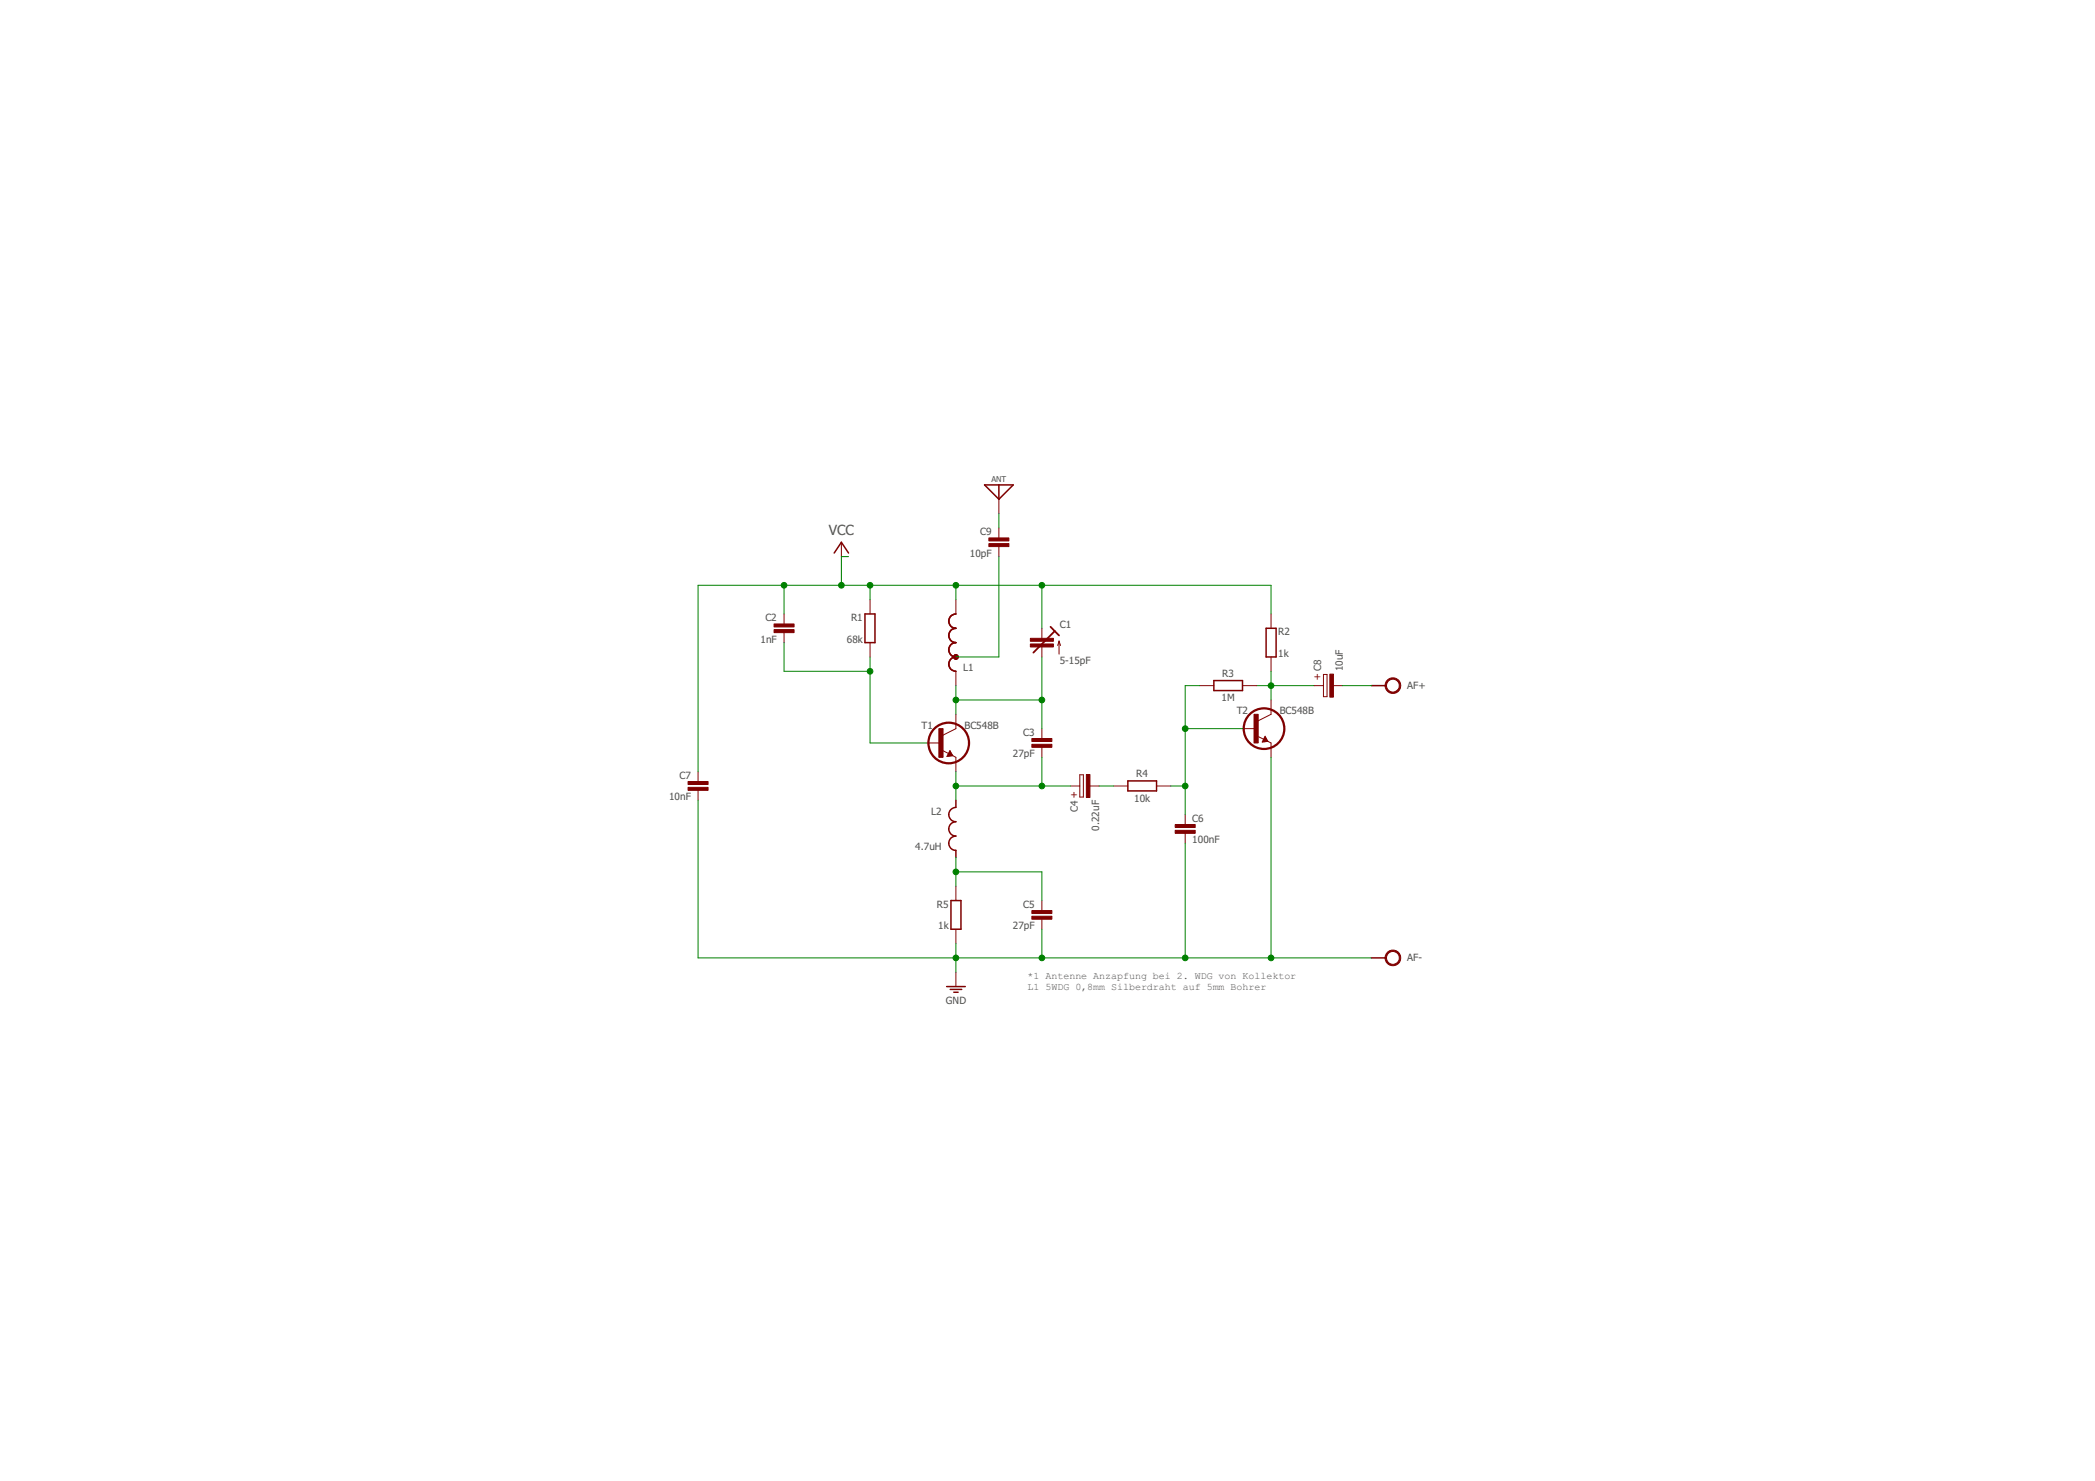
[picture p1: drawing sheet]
<svg xmlns="http://www.w3.org/2000/svg" width="297mm" height="210mm" viewBox="0 0 297 210" stroke-linecap="round" stroke-linejoin="round" font-family="sans-serif">
<g fill="none" stroke="#800000" stroke-width=".14">
<path d="M119.3 76.9v2M141.6 70.8v2M141.6 74.8v1.5M141.6 77.5v1.4M111.2 87v1.4M111.2 89.7v1.4M123.4 85v2M123.4 91.1v2M135.5 85v2M135.5 95.1v2.1M147.7 89v1.5M147.7 91.7v1.4"/>
<path d="M150.2 90.9v1.8M150.2 90.9l.2 .6M150.2 90.9l-.2 .6M170.1 97.2h2M176.2 97.2h2M180.2 87v2M180.2 93.1v2M180.2 99.2v2l-2 1M186.3 97.2h1.3M187.6 95.6h.6v3.1h-.6zM189 97.2h1.4M99 109.4v1.4"/>
<path d="M99 112v1.4M131.5 105.3h2M133.8 106.4l1.3 .7M134.7 106.4l.4 .7-.8 .1zM135.1 107.1l.4 .2v2.1M135.5 101.2v2.1l-1.9 1M147.7 103.3v1.4M147.7 105.9v1.4M151.8 111.4h1.3M153.1 109.8h.5v3.2h-.5zM154.4 111.4h1.5M157.9 111.4h2"/>
<path d="M164 111.4h2M168 115.4v1.5M168 118.1v1.4M176.2 103.3h2M178.4 104.4l1.4 .7M179.4 104.4l.4 .7-.8 .1zM179.8 105.1l.4 .2v2M135.5 125.6v2M135.5 131.7v2M135.5 137.8v2M147.7 127.6v1.5M147.7 130.3v1.4"/>
</g>
<path d="M148.9 88.8l.6 .7M149.5 89.5l-3 3M149.5 89.5l.7 .6M134.7 106.6l.2 .4-.4 .1M179.4 104.6l.2 .4-.4 .1" fill="none" stroke="#800000" stroke-width=".25"/>
<g fill="none" stroke="#800000" stroke-width=".21">
<path d="M118.3 78.4l1-1.5 1 1.5M139.6 68.7h4.1l-2.1 2.1zM141.6 68.7v2.1M122.6 87h1.5v4.1h-1.5zM135.5 87a1.02 1.02 0 0 0-1 1 1.02 1.02 0 0 0 1 1 1.02 1.02 0 0 0-1 1.1 1.02 1.02 0 0 0 1 1 1.02 1.02 0 0 0-1 1 1.02 1.02 0 0 0 1 1 1.02 1.02 0 0 0-1 1 1.02 1.02 0 0 0 1 1M172.1 96.5h4.1v1.4h-4.1zM179.5 89h1.4v4.1h-1.4zM194.4 97.2h2.1M134.7 106.6l-.2 .4h.3l-.1-.2M135.5 113.4v1a1.02 1.02 0 0 0-1 1 1.02 1.02 0 0 0 1 1.1 1.02 1.02 0 0 0-1 1 1.02 1.02 0 0 0 1 1 1.02 1.02 0 0 0-1 1 1.02 1.02 0 0 0 1 1v1M159.9 110.7h4.1v1.4h-4.1zM179.4 104.6l-.2 .4h.3l-.1-.2"/>
<path d="M134.2 139.8h2.7M134.8 127.6h1.4v4.1h-1.4zM194.4 135.8h2.1M134.7 140.2h1.7M135.2 140.6h.6"/>
</g>
<g fill="#800000" stroke="#800000" stroke-width=".14">
<path d="M133.1 103.3h.6v4h-.6z"/>
<path d="M146.1 91.3h3.3v.4h-3.3z"/>
<path d="M146.1 90.5h3.3v.4h-3.3z"/>
<path d="M109.7 89.2h2.9v.5h-2.9z"/>
<path d="M109.7 88.4h2.9v.5h-2.9z"/>
<path d="M177.8 101.2h.6v4.1h-.6z"/>
<path d="M146.3 105.5h2.8v.4h-2.8z"/>
<path d="M146.3 104.7h2.8v.4h-2.8z"/>
<path d="M154 109.8h.5v3.2h-.5z"/>
<path d="M146.3 129.9h2.8v.4h-2.8z"/>
<path d="M146.3 129.1h2.8v.4h-2.8z"/>
<path d="M166.6 117.7h2.9v.4h-2.9z"/>
<path d="M166.6 116.9h2.9v.4h-2.9z"/>
<path d="M97.6 111.6h2.8v.4h-2.8z"/>
<path d="M97.6 110.8h2.8v.4h-2.8z"/>
<path d="M188.6 95.5h.5v3.3h-.5z"/>
<path d="M140.2 77h2.8v.5h-2.8z"/>
<path d="M140.2 76.2h2.8v.5h-2.8z"/>
</g>
<g fill="none" stroke="#800000" stroke-width=".32">
<circle cx="134.5" cy="105.3" r="2.88"/>
<circle cx="179.2" cy="103.3" r="2.88"/>
</g>
<g fill="#800000" stroke="#800000" stroke-width=".14">
<path d="M135.3 93a.28 .28 0 0 1 .3-.2 .28 .28 0 0 1 .2 .2v.2a.28 .28 0 0 1-.3 .2 .28 .28 0 0 1-.2-.3l.3-.2 .1 .3-.2 .1-.2-.2z" fill-rule="evenodd"/>
<path d="M135.4 93l.2-.1 .1 .1-.1 .3-.2-.1-.1-.1h.3v.1h-.1l-.2-.1z" fill-rule="evenodd"/>
<path d="M135.4 93h.2v.2h-.2v-.1h.2h-.2z" fill-rule="evenodd"/>
<path d="M135.5 93l.1 .1-.1 .1z" fill-rule="evenodd"/>
<path d="M135.4 92.8a.34 .34 0 0 1 .5 .2 .34 .34 0 0 1-.3 .4 .34 .34 0 0 1-.4-.3h.1a.24 .24 0 0 1 .3-.2 .24 .24 0 0 1 .2 .3 .24 .24 0 0 1-.4 .1l-.1-.2h-.1z" fill-rule="evenodd"/>
<path d="M135.3 93a.28 .28 0 0 1 .3-.2 .28 .28 0 0 1 .2 .2v.2a.28 .28 0 0 1-.3 .2 .28 .28 0 0 1-.2-.3l.3-.2 .1 .3-.2 .1-.2-.2z" fill-rule="evenodd"/>
<path d="M135.4 93l.2-.1 .1 .1-.1 .3-.2-.1-.1-.1h.3v.1h-.1l-.2-.1z" fill-rule="evenodd"/>
<path d="M135.4 93h.2v.2h-.2v-.1h.2h-.2z" fill-rule="evenodd"/>
<path d="M135.5 93l.1 .1-.1 .1z" fill-rule="evenodd"/>
<path d="M135.4 92.8a.34 .34 0 0 1 .5 .2 .34 .34 0 0 1-.3 .4 .34 .34 0 0 1-.4-.3h.1a.24 .24 0 0 1 .3-.2 .24 .24 0 0 1 .2 .3 .24 .24 0 0 1-.4 .1l-.1-.2h-.1z" fill-rule="evenodd"/>
<path d="M196.8 134.9a1.12 1.12 0 0 1 1.7 .4 1.12 1.12 0 0 1-.8 1.6 1.12 1.12 0 0 1-1.3-1.1h.2a.91 .91 0 0 1 1.3-.9 .91 .91 0 0 1 .2 1.5 .91 .91 0 0 1-1.5-.4v-.2h-.2l.2-.6z" fill-rule="evenodd"/>
<path d="M196.8 96.3a1.12 1.12 0 0 1 1.7 .4 1.12 1.12 0 0 1-.8 1.6 1.12 1.12 0 0 1-1.3-1.1h.2a.91 .91 0 0 1 1.3-.9 .91 .91 0 0 1 .2 1.5 .91 .91 0 0 1-1.5-.4v-.2h-.2l.2-.6z" fill-rule="evenodd"/>
</g>
<g fill="none" stroke="#008000" stroke-width=".14">
<path d="M120.3 78.9h-1v4.1M141.6 78.9v14.2h-6.1M141.6 72.8v2M111.2 83v4M111.2 91.1v4h12.2M123.4 83v2M123.4 93.1v12.2h8.1M135.5 83v2M135.5 97.2v4M135.5 99.2h12.2M147.7 83v6M147.7 93.1v10.2"/>
<path d="M170.1 97.2h-2.1v18.2M178.2 97.2h8.1M180.2 87v-4h-81.2v26.4M180.2 95.1v4.1M190.4 97.2h4M99 113.4v22.4h95.4M135.5 109.4v4M135.5 111.4h16.3M147.7 107.3v4.1M155.9 111.4h2M166 111.4h2M168 119.5v16.3"/>
<path d="M168 103.3h8.2M180.2 107.3v28.5M135.5 121.5v4.1M135.5 133.7v4.1M135.5 123.6h12.2v4M147.7 131.7v4.1"/>
</g>
<g fill="#008000" stroke="#008000" stroke-width=".14">
<circle cx="135.5" cy="111.4" r=".4"/>
<circle cx="147.7" cy="111.4" r=".4"/>
<circle cx="135.5" cy="99.2" r=".4"/>
<circle cx="147.7" cy="99.2" r=".4"/>
<circle cx="168" cy="103.3" r=".4"/>
<circle cx="168" cy="111.4" r=".4"/>
<circle cx="135.5" cy="123.6" r=".4"/>
<circle cx="123.4" cy="95.1" r=".4"/>
<circle cx="180.2" cy="97.2" r=".4"/>
<circle cx="135.5" cy="135.8" r=".4"/>
<circle cx="147.7" cy="135.8" r=".4"/>
<circle cx="168" cy="135.8" r=".4"/>
<circle cx="180.2" cy="135.8" r=".4"/>
<circle cx="123.4" cy="83" r=".4"/>
<circle cx="135.5" cy="83" r=".4"/>
<circle cx="111.2" cy="83" r=".4"/>
<circle cx="147.7" cy="83" r=".4"/>
<circle cx="119.3" cy="83" r=".4"/>
</g>
<text font-size="2" fill="#505050" x="117.5" y="75.8">VCC</text>
<g font-size="1.4" fill="#505050">
<text x="139" y="75.8">C9</text>
<text x="137.5" y="78.9">10pF</text>
<text x="108.5" y="88">C2</text>
<text x="120.7" y="88">R1</text>
<text x="150.3" y="89">C1</text>
<text x="107.8" y="91.1">1nF</text>
<text x="120.1" y="91.1">68k</text>
<text x="136.6" y="95.1">L1</text>
<text x="150.3" y="94.1">5-15pF</text>
<text x="173.3" y="96">R3</text>
<text x="181.2" y="93.1">1k</text>
<text x="181.2" y="90.1">R2</text>
<text x="187.3" y="95.1" transform="rotate(-90 187.3 95.1)">C8</text>
<text x="190.4" y="95.1" transform="rotate(-90 190.4 95.1)">10uF</text>
<text x="173.2" y="99.4">1M</text>
<text x="175.4" y="101.2">T2</text>
<text x="181.4" y="101.2">BC548B</text>
<text x="199.5" y="97.7">AF+</text>
<text x="130.7" y="103.3">T1</text>
<text x="136.8" y="103.3">BC548B</text>
<text x="143.6" y="107.3">27pF</text>
<text x="145.1" y="104.3">C3</text>
<text x="94.9" y="113.4">10nF</text>
<text x="96.3" y="110.4">C7</text>
<text x="160.8" y="113.6">10k</text>
<text x="161.1" y="110.2">R4</text>
<text x="132" y="115.5">L2</text>
<text x="152.8" y="115.1" transform="rotate(-90 152.8 115.1)">C4</text>
<text x="155.8" y="117.7" transform="rotate(-90 155.8 117.7)">0.22uF</text>
<text x="169.1" y="119.5">100nF</text>
<text x="169.1" y="116.5">C6</text>
<text x="129.8" y="120.5">4.7uH</text>
<text x="132.8" y="128.7">R5</text>
<text x="133" y="131.7">1k</text>
<text x="143.6" y="131.7">27pF</text>
<text x="145.1" y="128.7">C5</text>
<text x="199.5" y="136.3">AF-</text>
<text x="134.1" y="142.3">GND</text>
<text x="145.7" y="138.8">*1 Antenne Anzapfung bei 2. WDG von Kollektor</text>
<text x="145.7" y="140.3">L1</text>
<text x="148.2" y="140.3">5WDG 0,8mm Silberdraht auf 5mm Bohrer</text>
</g>
<g font-size="1.4" fill="#800000">
<text x="186.3" y="96.4">+</text>
<text x="151.8" y="113.2">+</text>
</g>
<text font-size="1.1" fill="#505050" x="140.6" y="68.3">ANT</text>
</svg>
